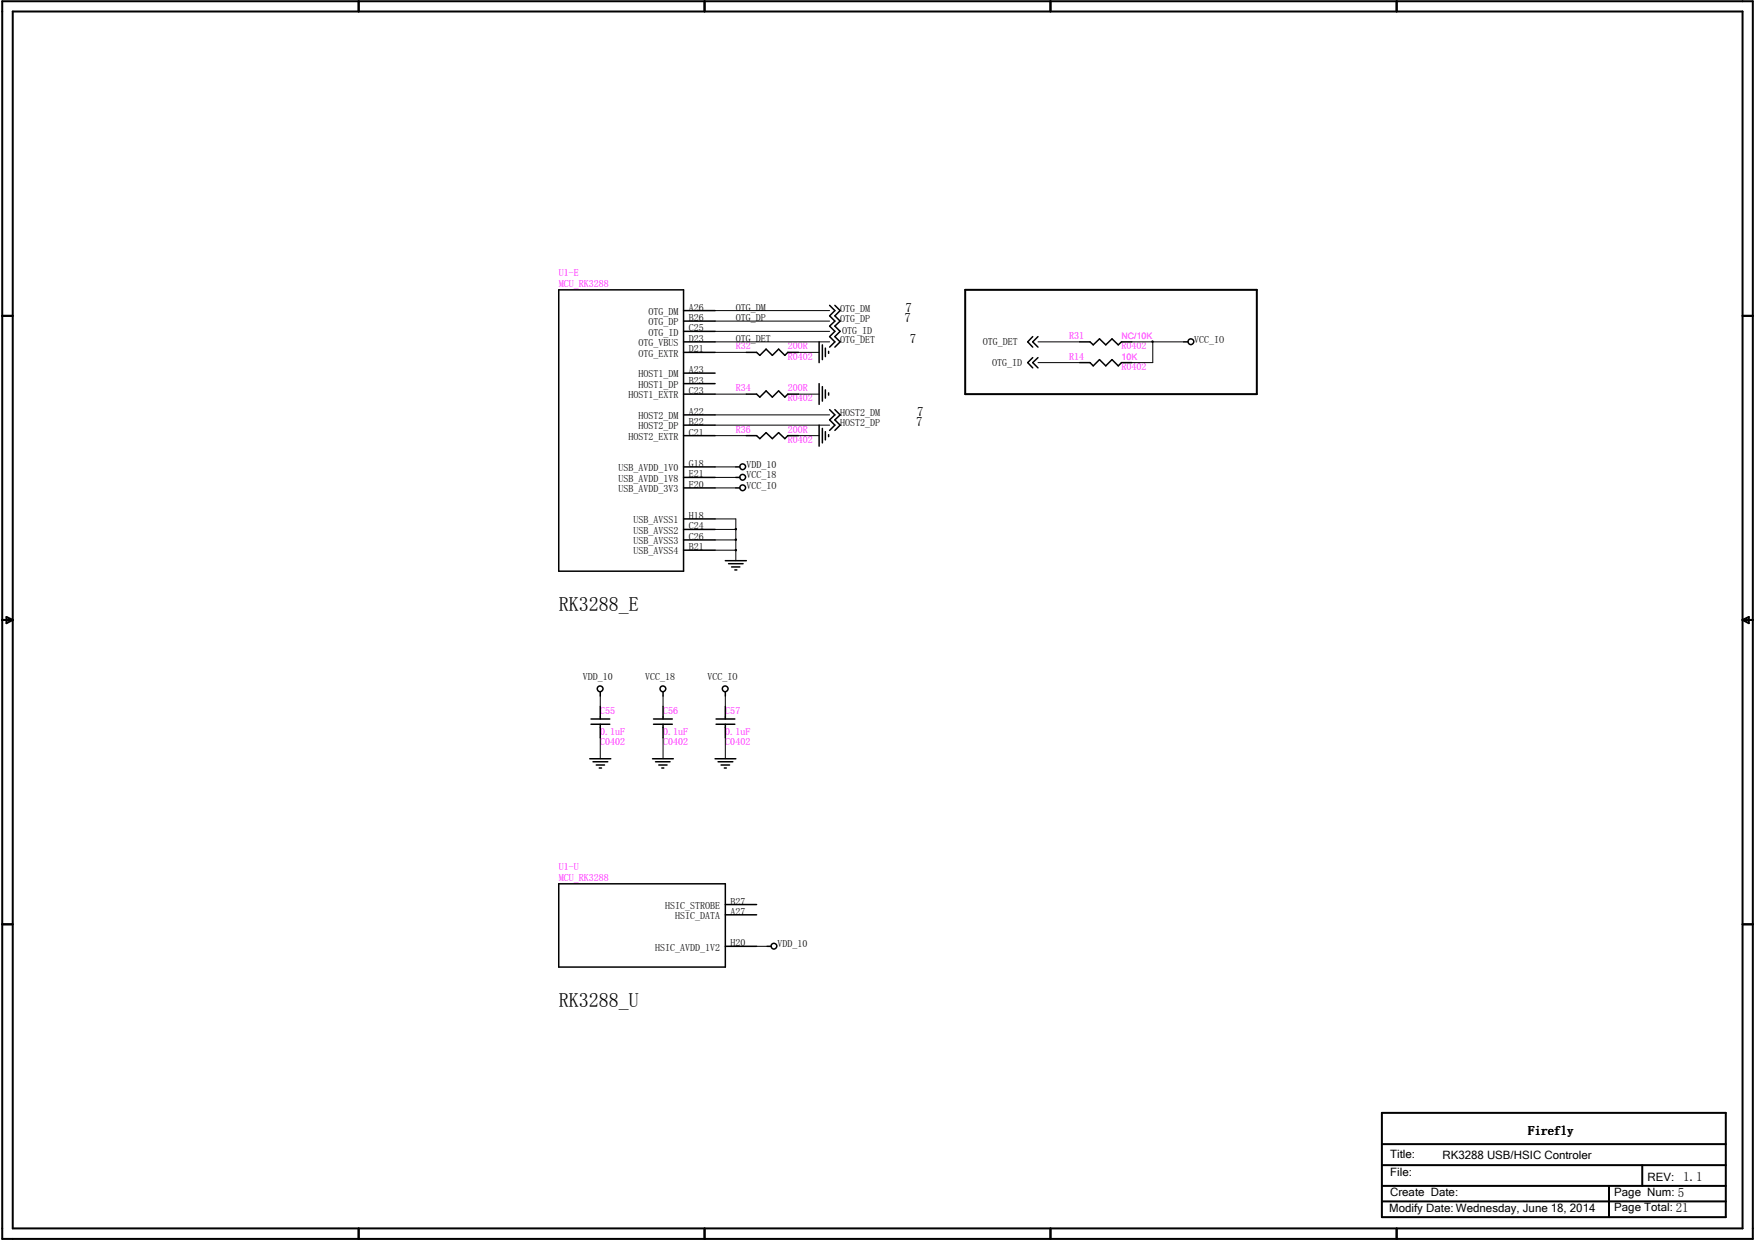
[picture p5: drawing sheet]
<svg xmlns="http://www.w3.org/2000/svg" width="297mm" height="210mm" viewBox="0 0 297 210" stroke-linecap="round" stroke-linejoin="round" font-family="sans-serif">
<g fill="none" stroke="#000" stroke-width=".34">
<path d="M.4 .2h296.3v209.5h-296.3zM2.2 1.9h292.7v206h-292.7zM60.7 .2v1.7M119.2 .2v1.7M177.8 .2v1.7M236.4 .2v1.7M.4 53.5h1.8M163.4 49.1h49.3v17.6h-49.3zM294.9 53.5h1.8M.4 104.9h1.8M1.1 104.4l1.1 .5-1.1 .6zM294.9 104.9h1.8"/>
<path d="M294.9 104.9l1.1-.5v1.1zM.4 156.5h1.8M294.9 156.5h1.8M233.9 193.7h58.2M233.9 188.4h58.2v17.6h-58.2zM233.9 197.2h58.2M278 197.2v3.5M60.7 207.9v1.8M119.2 207.9v1.8M177.8 207.9v1.8M233.9 200.7h58.2M233.9 203.4h58.2"/>
<path d="M236.4 207.9v1.8M272.3 200.7v5.3"/>
</g>
<g fill="none" stroke="#000" stroke-width=".25">
<path d="M94.6 49.1h21.1v47.6h-21.1zM115.7 59.6h5.3M115.7 52.6h5.3M115.7 54.4h5.3M115.7 57.9h5.3M115.7 56.1h5.3M126.3 59.6h1.8l.5 .6 1.1-1.1 1 1.1 1.1-1.1 1 1.1 .5-.6h1.8M138.6 57.9v3.5M139.2 58.4v2.5M139.7 58.9v1.5M140.2 59.5v.3M140.4 51.7l.9 .9-.9 .9 .9 .9-.9 .8 .9 .9-.9 .9 .9 .9-.9 .9"/>
<path d="M141.3 51.7l.9 .9-.9 .9 .9 .9-.9 .8 .9 .9-.9 .9 .9 .9-.9 .9M174.8 57l-.9 .9 .9 .9M175.7 57l-.9 .9 .9 .9M182.7 57.9h1.8l.5 .5 1.1-1 1.1 1 1-1 1.1 1 .5-.5h1.8M200.4 57.9h.7M115.7 73.7h5.3M115.7 63.2h5.3M115.7 64.9h5.3M115.7 79h5.3M115.7 70.2h5.3M115.7 72h5.3M115.7 66.7h5.3"/>
<path d="M124.5 79h.7M126.3 73.7h1.8l.5 .6 1.1-1.1 1 1.1 1.1-1.1 1 1.1 .5-.6h1.8M126.3 66.7h1.8l.5 .5 1.1-1 1 1 1.1-1 1 1 .5-.5h1.8M138.6 64.9v3.6M138.6 72v3.5M139.2 65.4v2.5M139.2 72.5v2.5M139.7 66v1.4M139.7 73.1v1.4M140.2 66.5v.4M140.2 73.6v.3M140.4 69.3l.9 .9-.9 .9 .9 .9-.9 .9"/>
<path d="M141.3 69.3l.9 .9-.9 .9 .9 .9-.9 .9M174.8 60.5l-.9 .9 .9 .9M175.7 60.5l-.9 .9 .9 .9M182.7 61.4h1.8l.5 .5 1.1-1 1.1 1 1-1 1.1 1 .5-.5h1.8M115.7 82.6h5.3M115.7 80.8h5.3M115.7 87.8h5.3M115.7 89.6h5.3M115.7 91.4h5.3M115.7 93.1h5.3M122.8 94.9h3.5M123.3 95.4h2.5"/>
<path d="M123.8 96h1.4M124.4 96.5h.3M124.5 82.6h.7M124.5 80.8h.7M101.6 117.1v.7M101.6 119.6v2.1M112.2 117.1v.7M112.2 119.6v2.1M122.8 117.1v.7M122.8 119.6v2.1M99.8 128.4h3.6M100 122.6h3.2"/>
<path d="M100 121.7h3.2M100.4 128.9h2.5M100.9 129.5h1.4M101.4 130h.4M101.6 122.6v2.3M110.4 128.4h3.6M110.6 122.6h3.2M110.6 121.7h3.2M111 128.9h2.4M111.5 129.5h1.4M112 130h.3M112.2 122.6v2.3"/>
<path d="M121 128.4h3.5M121.2 122.6h3.2M121.2 121.7h3.2M121.5 128.9h2.5M122 129.5h1.5M122.6 130h.3M122.8 122.6v2.3M94.6 149.6h28.2v14.1h-28.2zM122.8 153.1h5.3M122.8 154.9h5.3M122.8 160.2h5.3M129.8 160.2h.8"/>
<circle cx="201.6" cy="57.8" r=".49"/>
<circle cx="125.7" cy="79" r=".49"/>
<circle cx="125.7" cy="82.6" r=".49"/>
<circle cx="125.7" cy="80.8" r=".49"/>
<circle cx="101.6" cy="116.6" r=".49"/>
<circle cx="112.2" cy="116.6" r=".49"/>
<circle cx="122.7" cy="116.6" r=".49"/>
<circle cx="131" cy="160.2" r=".49"/>
</g>
<g fill="none" stroke="#000" stroke-width=".17">
<path d="M121 54.4h19.4M121 59.6h5.3M121 57.9h19.4M121 52.6h19.4M121 56.1h19.4M135.1 59.6h3.5M175.7 57.9h7M191.6 57.9h8.8M195 57.7h.1v.2h-.1zM195.1 57.9v3.5h-3.5M121 66.7h5.3M121 70.2h19.4"/>
<path d="M121 73.7h5.3M121 72h19.4M121 79h3.5M135.1 66.7h3.5M135.1 73.7h3.5M175.7 61.4h7M121 87.8h3.5v7.1M121 89.6h3.5M121 91.4h3.5M121 93.1h3.5M121 82.6h3.5M121 80.8h3.5"/>
<path d="M124.4 93h.2v.2h-.2zM124.4 91.3h.2v.1h-.2zM124.4 89.5h.2v.2h-.2zM101.6 117.8v1.8M112.2 117.8v1.8M122.8 117.8v1.8M101.6 124.9v3.5M112.2 124.9v3.5M122.8 124.9v3.5M128.1 160.2h1.7"/>
</g>
<g fill="#000">
<path d="M195 57.7h.1v.2h-.1z" fill-rule="evenodd"/>
<path d="M124.4 93h.2v.2h-.2z" fill-rule="evenodd"/>
<path d="M124.4 91.3h.2v.1h-.2z" fill-rule="evenodd"/>
<path d="M124.4 89.5h.2v.2h-.2z" fill-rule="evenodd"/>
</g>
<g font-size="3.4">
<text x="94.6" y="103.4">RK3288_E</text>
<text x="94.6" y="170.4">RK3288_U</text>
</g>
<g font-size="2.2">
<text x="153.3" y="52.7">7</text>
<text x="153.1" y="54.5">7</text>
<text x="154" y="58">7</text>
<text x="155.2" y="70.4">7</text>
<text x="155.1" y="72.2">7</text>
<text x="258.7" y="192.1">Firefly</text>
</g>
<g font-size="1.9">
<text x="235.3" y="196">Title:</text>
<text x="244.1" y="196.1">RK3288 USB/HSIC Controler</text>
<text x="235.3" y="202.5">Create Date:</text>
<text x="235.3" y="199.1">File:</text>
<text x="273.2" y="202.5">Page Num: 5</text>
<text x="278.8" y="199.9">REV: 1.1</text>
<text x="235.1" y="205.1">Modify Date: Wednesday, June 18, 2014</text>
<text x="273.2" y="205">Page Total: 21</text>
</g>
<g font-size="1.7" fill="#f0f">
<text x="94.6" y="46.8">U1-E</text>
<text x="94.6" y="48.5">MCU_RK3288</text>
<text x="124.5" y="59.1">R32</text>
<text x="133.3" y="59.1">200R</text>
<text x="181" y="57.4">R31</text>
<text x="189.8" y="59.1">R0402</text>
<text x="133.3" y="60.9">R0402</text>
<text x="181" y="60.9">R14</text>
<text x="189.8" y="62.7">R0402</text>
<text x="124.5" y="66.2">R34</text>
<text x="133.3" y="67.9">R0402</text>
<text x="133.3" y="66.2">200R</text>
<text x="124.5" y="73.2">R36</text>
<text x="133.3" y="75">R0402</text>
<text x="133.3" y="73.2">200R</text>
<text x="101.6" y="120.8">C55</text>
<text x="101.6" y="124.4">0.1uF</text>
<text x="112.2" y="120.8">C56</text>
<text x="112.2" y="124.4">0.1uF</text>
<text x="122.8" y="120.8">C57</text>
<text x="122.8" y="124.4">0.1uF</text>
<text x="101.6" y="126.2">C0402</text>
<text x="112.2" y="126.2">C0402</text>
<text x="122.8" y="126.2">C0402</text>
<text x="94.6" y="147.3">U1-U</text>
<text x="94.6" y="149.1">MCU_RK3288</text>
</g>
<g font-size="1.7">
<text x="109.8" y="53.3">OTG_DM</text>
<text x="116.6" y="52.6">A26</text>
<text x="124.5" y="52.6">OTG_DM</text>
<text x="142.2" y="52.7">OTG_DM</text>
<text x="108.1" y="58.6">OTG_VBUS</text>
<text x="109.8" y="55.1">OTG_DP</text>
<text x="109.8" y="56.8">OTG_ID</text>
<text x="116.6" y="54.4">B26</text>
<text x="116.6" y="57.9">D23</text>
<text x="116.6" y="56.1">C25</text>
<text x="116.6" y="59.6">D21</text>
<text x="124.5" y="54.4">OTG_DP</text>
<text x="124.5" y="57.9">OTG_DET</text>
<text x="142.2" y="54.5">OTG_DP</text>
<text x="142.2" y="58">OTG_DET</text>
<text x="142.5" y="56.5">OTG_ID</text>
<text x="166.3" y="58.4">OTG_DET</text>
<text x="202.1" y="58">VCC_IO</text>
<text x="108.1" y="60.4">OTG_EXTR</text>
<text x="108.1" y="63.9">HOST1_DM</text>
<text x="108.1" y="65.7">HOST1_DP</text>
<text x="116.6" y="63.2">A23</text>
<text x="116.6" y="64.9">B23</text>
<text x="167.9" y="61.9">OTG_ID</text>
<text x="106.4" y="67.4">HOST1_EXTR</text>
<text x="108.1" y="71">HOST2_DM</text>
<text x="116.6" y="70.2">A22</text>
<text x="116.6" y="72">B22</text>
<text x="116.6" y="66.7">C23</text>
<text x="142.2" y="70.4">HOST2_DM</text>
<text x="106.4" y="74.5">HOST2_EXTR</text>
<text x="108.1" y="72.7">HOST2_DP</text>
<text x="116.6" y="73.7">C21</text>
<text x="142.2" y="72.2">HOST2_DP</text>
<text x="104.7" y="79.8">USB_AVDD_1V0</text>
<text x="104.7" y="83.3">USB_AVDD_3V3</text>
<text x="104.7" y="81.5">USB_AVDD_1V8</text>
<text x="116.6" y="79">G18</text>
<text x="116.6" y="82.6">F20</text>
<text x="116.6" y="80.8">E21</text>
<text x="126.3" y="81">VCC_18</text>
<text x="126.3" y="82.8">VCC_IO</text>
<text x="126.3" y="79.2">VDD_10</text>
<text x="107.2" y="88.6">USB_AVSS1</text>
<text x="116.6" y="87.8">H18</text>
<text x="116.6" y="89.6">C24</text>
<text x="107.2" y="90.3">USB_AVSS2</text>
<text x="107.2" y="92.1">USB_AVSS3</text>
<text x="107.2" y="93.9">USB_AVSS4</text>
<text x="116.6" y="91.4">C26</text>
<text x="116.6" y="93.1">B21</text>
<text x="98.6" y="115.2">VDD_10</text>
<text x="109.2" y="115.2">VCC_18</text>
<text x="119.8" y="115.2">VCC_IO</text>
<text x="112.6" y="153.8">HSIC_STROBE</text>
<text x="114.3" y="155.6">HSIC_DATA</text>
<text x="123.7" y="153.1">B27</text>
<text x="123.7" y="154.9">A27</text>
<text x="110.9" y="160.9">HSIC_AVDD_1V2</text>
<text x="123.7" y="160.2">H20</text>
<text x="131.6" y="160.4">VDD_10</text>
</g>
<g font-size="1.5" fill="#f0f">
<text x="189.8" y="57.4">NC/10K</text>
<text x="189.8" y="60.9">10K</text>
</g>
</svg>
